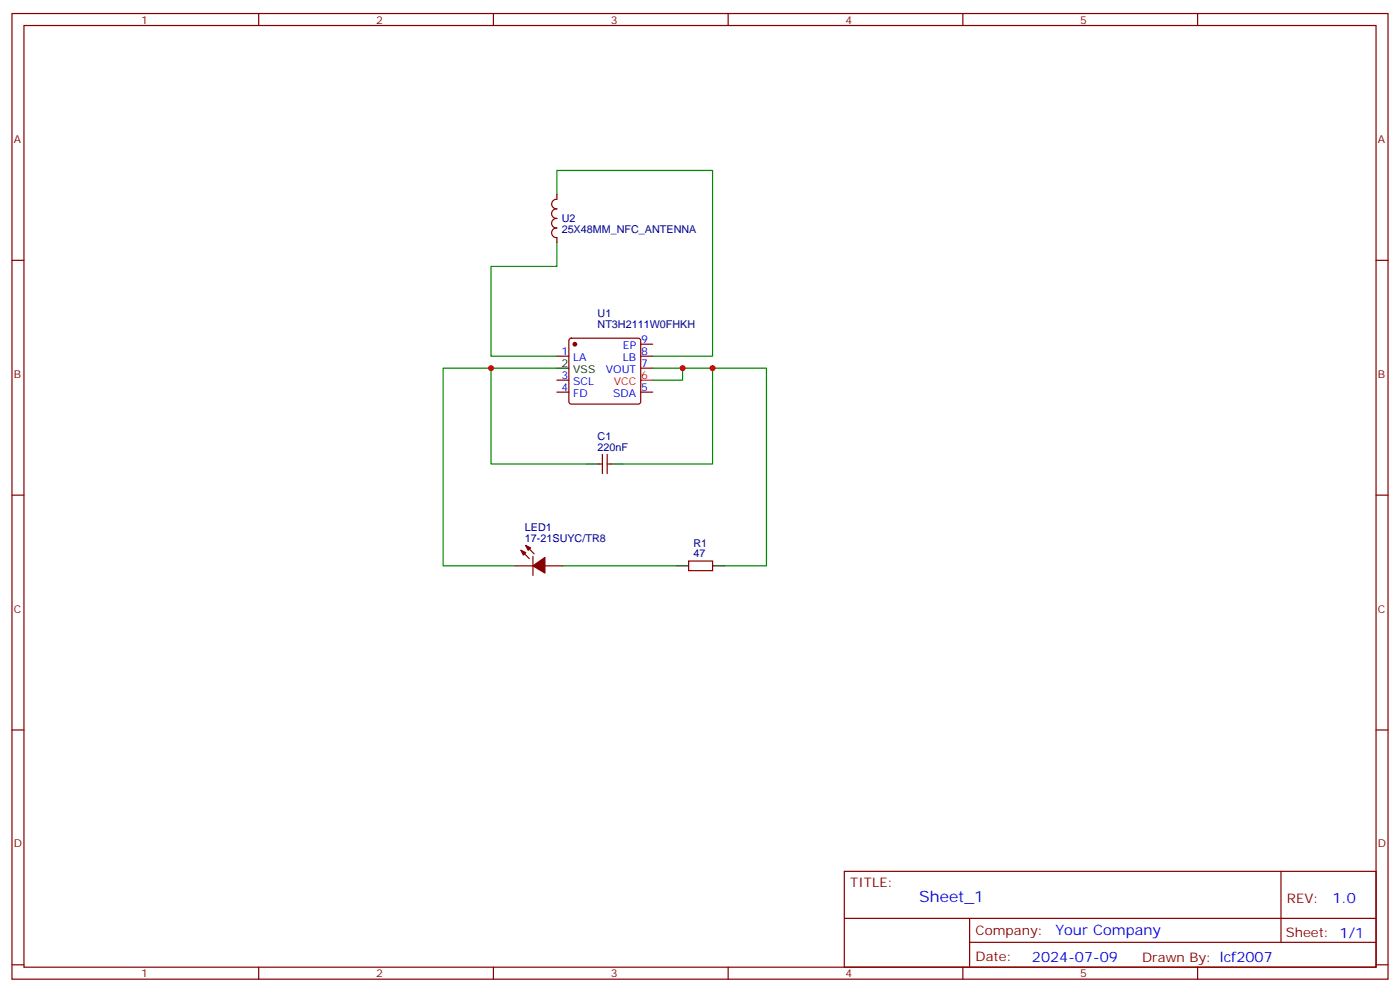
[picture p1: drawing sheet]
<svg xmlns="http://www.w3.org/2000/svg" width="412mm" height="292mm" viewBox="0 0 412 292" stroke-linecap="round" stroke-linejoin="round" font-family="sans-serif">
<g fill="none" stroke="#870000" stroke-width=".35">
<path d="M3.5 4h405.4v284.3h-405.4zM7.1 7.5h398.2v277.3h-398.2zM76.2 4v3.5M145.3 4v3.5M214.5 4v3.5M283.6 4v3.5M352.8 4v3.5M164 57.3v1.4a1.41 1.41 0 0 0-1.5 1.4 1.41 1.41 0 0 0 1.5 1.4 1.42 1.42 0 0 0-1.5 1.4 1.42 1.42 0 0 0 1.5 1.4 1.42 1.42 0 0 0-1.5 1.4 1.42 1.42 0 0 0 1.5 1.4 1.42 1.42 0 0 0-1.5 1.4 1.42 1.42 0 0 0 1.5 1.5v1.4M3.5 76.7h3.6M405.3 76.7h3.6M167.8 99.8l.5-.2h19.7l.5 .2 .2 .5v18l-.2 .5-.5 .2h-19.7l-.5-.2-.2-.5v-18zM164 104.9h3.6"/>
<path d="M164 115.5h3.6M164 111.9h3.6M188.7 101.4h3.6M188.7 104.9h3.6M188.7 108.4h3.6M188.7 115.5h3.6M176.4 136.6h1M177.4 133.8v5.7M178.9 133.8v5.7M178.9 136.6h1M3.5 145.8h3.6M405.3 145.8h3.6"/>
<path d="M151.7 166.6h5.3M153.5 162l2.4 2.5M154.9 160.6l2.4 2.5M157 163.8v5.6M160.5 166.6h5.3M202.8 165.2h7.1v2.8h-7.1zM3.5 214.9h3.6M405.3 214.9h3.6M248.7 256.6h156.6v28.2h-156.6zM377.3 256.6v20.9M248.7 270.4h156.5M285.6 277.5h119.6"/>
<path d="M285.6 270.4v14.1M3.5 284.1h3.6M76.2 284.8v3.5M145.3 284.8v3.5M214.5 284.8v3.5M283.6 284.8v3.5M352.8 284.8v3.5M405.3 284.1h3.6"/>
</g>
<path d="M188.7 111.9h3.6" fill="none" stroke="#f00" stroke-width=".35"/>
<path d="M164 108.4h3.6M172.9 136.6h3.5M179.9 136.6h3.5M199.3 166.6h3.5M209.9 166.6h3.5" fill="none" stroke="#000" stroke-width=".35"/>
<g fill="#870000" stroke="#870000" stroke-width=".35">
<path d="M153.5 162l1.4 .7-.7 .7z"/>
<path d="M154.9 160.6l1.4 .7-.7 .7z"/>
<path d="M157 166.6l3.5-2.5v4.6z"/>
<circle cx="169.3" cy="101.4" r=".53"/>
</g>
<path d="M164 57.3v-7.1h45.9v54.7h-17.6M164 71.4v7h-19.4v26.5h19.4M144.6 108.4h-14.1v58.2h21.2M164 108.4h-19.4v28.2h28.3M192.3 108.4h17.6v28.2h-26.5M201.1 108.4v3.5h-8.8M209.9 108.4h15.9v58.2h-12.4M165.8 166.6h33.5" fill="none" stroke="#008700" stroke-width=".35"/>
<g fill="#c00">
<circle cx="209.9" cy="108.4" r=".88"/>
<circle cx="144.6" cy="108.4" r=".88"/>
<circle cx="201.1" cy="108.4" r=".88"/>
</g>
<text font-size="4.6" fill="#00f" x="270.8" y="265.6">Sheet_1</text>
<g font-size="4.2" fill="#00f">
<text x="392.5" y="265.8">1.0</text>
<text x="310.9" y="275.4">Your Company</text>
<text x="304" y="283.2">2024-07-09</text>
</g>
<g font-size="3.9" fill="#800">
<text x="250.5" y="261.2">TITLE:</text>
<text x="379.1" y="265.8">REV:</text>
<text x="287.4" y="275.4">Company:</text>
<text x="378.7" y="276">Sheet: 1/1</text>
<text x="287.4" y="283">Date:</text>
<text x="336.4" y="283.1">Drawn By: lcf2007</text>
</g>
<g font-size="3.2" fill="#800">
<text x="41.6" y="7">1</text>
<text x="110.8" y="7">2</text>
<text x="179.9" y="7">3</text>
<text x="249.1" y="7">4</text>
<text x="318.2" y="7">5</text>
<text x="4.1" y="42.1">A</text>
<text x="405.9" y="42.1">A</text>
<text x="4.1" y="111.2">B</text>
<text x="405.9" y="111.2">B</text>
<text x="4.1" y="180.4">C</text>
<text x="405.9" y="180.4">C</text>
<text x="4.1" y="249.5">D</text>
<text x="405.9" y="249.5">D</text>
<text x="41.6" y="287.8">1</text>
<text x="110.8" y="287.8">2</text>
<text x="179.9" y="287.8">3</text>
<text x="249.1" y="287.8">4</text>
<text x="318.2" y="287.8">5</text>
</g>
<g font-size="3.2" fill="#000080">
<text x="165.5" y="65.5">U2</text>
<text x="165.5" y="68.6">25X48MM_NFC_ANTENNA</text>
<text x="176" y="93.4">U1</text>
<text x="176" y="96.6">NT3H2111W0FHKH</text>
<text x="176" y="129.5">C1</text>
<text x="176" y="132.8">220nF</text>
<text x="154.6" y="159.6">17-21SUYC/TR8</text>
<text x="154.6" y="156.4">LED1</text>
<text x="204.3" y="160.9">R1</text>
<text x="204.3" y="164.1">47</text>
</g>
<g font-size="3.2" fill="#00f">
<text x="188.9" y="101">9</text>
<text x="165.4" y="104.5">1</text>
<text x="168.9" y="106.3">LA</text>
<text x="183.5" y="106.3">LB</text>
<text x="183.5" y="102.8">EP</text>
<text x="188.9" y="104.5">8</text>
<text x="165.4" y="111.6">3</text>
<text x="168.9" y="113.3">SCL</text>
<text x="178.5" y="109.8">VOUT</text>
<text x="188.9" y="108.1">7</text>
<text x="165.4" y="115.1">4</text>
<text x="168.9" y="116.9">FD</text>
<text x="180.7" y="116.9">SDA</text>
<text x="188.9" y="115.1">5</text>
</g>
<g font-size="3.2">
<text x="165.4" y="108.1">2</text>
<text x="168.9" y="109.8">VSS</text>
</g>
<g font-size="3.2" fill="#f00">
<text x="180.8" y="113.3">VCC</text>
<text x="188.9" y="111.6">6</text>
</g>
</svg>
